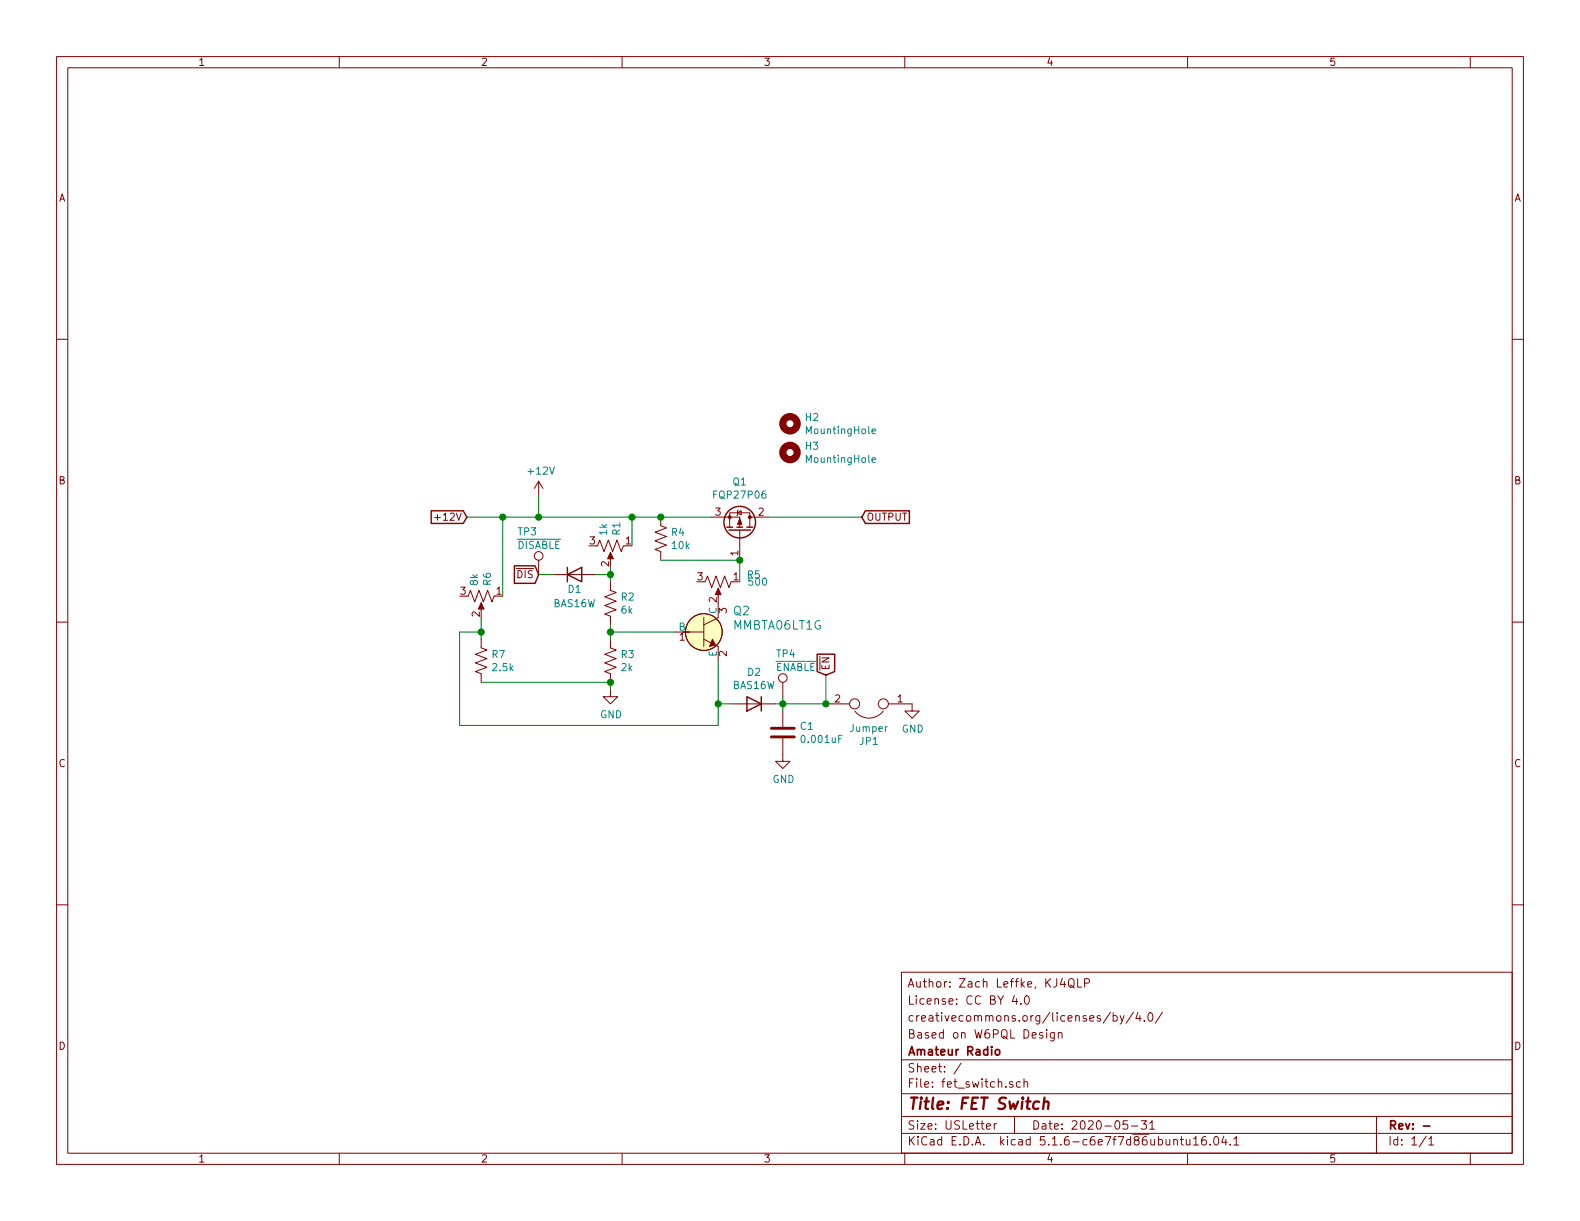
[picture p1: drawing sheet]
EESchema Schematic File Version 4
EELAYER 30 0
EELAYER END
$Descr USLetter 11000 8500
encoding utf-8
Sheet 1 1
Title "FET Switch"
Date "2020-05-31"
Rev "-"
Comp "Amateur Radio"
Comment1 "Based on W6PQL Design"
Comment2 "creativecommons.org/licenses/by/4.0/"
Comment3 "License: CC BY 4.0"
Comment4 "Author: Zach Leffke, KJ4QLP"
$EndDescr
$Comp
L Transistor_FET:FQP27P06 Q1
U 1 1
P 5150 3700
F 0 "Q1" V 5492 3700 50  0000 C CNN
F 1 "FQP27P06" V 5401 3700 50  0000 C CNN
F 2 "Package_TO_SOT_SMD:TO-263-2" H 5350 3625 50  0001 L CIN
F 3 "https://www.onsemi.com/pub/Collateral/FQP27P06-D.PDF" H 5150 3700 50  0001 L CNN
	1    5150 3700
	0    1    -1   0   
$EndComp
$Comp
L Device:R_US R2
U 1 1
P 4250 4200
F 0 "R2" H 4318 4246 50  0000 L CNN
F 1 "6k" H 4318 4155 50  0000 L CNN
F 2 "digikey-footprints:0805" V 4290 4190 50  0001 C CNN
F 3 "~" H 4250 4200 50  0001 C CNN
	1    4250 4200
	1    0    0    -1  
$EndComp
$Comp
L Device:R_US R3
U 1 1
P 4250 4600
F 0 "R3" H 4318 4646 50  0000 L CNN
F 1 "2k" H 4318 4555 50  0000 L CNN
F 2 "digikey-footprints:0805" V 4290 4590 50  0001 C CNN
F 3 "~" H 4250 4600 50  0001 C CNN
	1    4250 4600
	1    0    0    -1  
$EndComp
$Comp
L Device:R_US R7
U 1 1
P 3350 4600
F 0 "R7" H 3418 4646 50  0000 L CNN
F 1 "2.5k" H 3418 4555 50  0000 L CNN
F 2 "digikey-footprints:0805" V 3390 4590 50  0001 C CNN
F 3 "~" H 3350 4600 50  0001 C CNN
	1    3350 4600
	1    0    0    -1  
$EndComp
$Comp
L Diode:BAS16W D1
U 1 1
P 4000 4000
F 0 "D1" H 4000 3900 50  0000 C CNN
F 1 "BAS16W" H 4000 3800 50  0000 C CNN
F 2 "Package_TO_SOT_SMD:SOT-323_SC-70" H 4000 3825 50  0001 C CNN
F 3 "https://assets.nexperia.com/documents/data-sheet/BAS16_SER.pdf" H 4000 4000 50  0001 C CNN
	1    4000 4000
	1    0    0    -1  
$EndComp
$Comp
L dk_Transistors-Bipolar-BJT-Single:MMBTA06LT1G Q2
U 1 1
P 4900 4400
F 0 "Q2" H 5100 4550 60  0000 L CNN
F 1 "MMBTA06LT1G" H 5100 4450 60  0000 L CNN
F 2 "digikey-footprints:SOT-23-3" H 5100 4600 60  0001 L CNN
F 3 "http://www.onsemi.com/pub/Collateral/MMBTA05LT1-D.PDF" H 5100 4700 60  0001 L CNN
F 4 "MMBTA06LT1GOSCT-ND" H 5100 4800 60  0001 L CNN "Digi-Key_PN"
F 5 "MMBTA06LT1G" H 5100 4900 60  0001 L CNN "MPN"
F 6 "Discrete Semiconductor Products" H 5100 5000 60  0001 L CNN "Category"
F 7 "Transistors - Bipolar (BJT) - Single" H 5100 5100 60  0001 L CNN "Family"
F 8 "http://www.onsemi.com/pub/Collateral/MMBTA05LT1-D.PDF" H 5100 5200 60  0001 L CNN "DK_Datasheet_Link"
F 9 "/product-detail/en/on-semiconductor/MMBTA06LT1G/MMBTA06LT1GOSCT-ND/1139832" H 5100 5300 60  0001 L CNN "DK_Detail_Page"
F 10 "TRANS NPN 80V 0.5A SOT23" H 5100 5400 60  0001 L CNN "Description"
F 11 "ON Semiconductor" H 5100 5500 60  0001 L CNN "Manufacturer"
F 12 "Active" H 5100 5600 60  0001 L CNN "Status"
	1    4900 4400
	1    0    0    -1  
$EndComp
$Comp
L Device:R_US R4
U 1 1
P 4600 3750
F 0 "R4" H 4668 3796 50  0000 L CNN
F 1 "10k" H 4668 3705 50  0000 L CNN
F 2 "digikey-footprints:0805" V 4640 3740 50  0001 C CNN
F 3 "~" H 4600 3750 50  0001 C CNN
	1    4600 3750
	1    0    0    -1  
$EndComp
$Comp
L power:GND #PWR01
U 1 1
P 4250 4800
F 0 "#PWR01" H 4250 4550 50  0001 C CNN
F 1 "GND" H 4255 4627 50  0000 C CNN
F 2 "" H 4250 4800 50  0001 C CNN
F 3 "" H 4250 4800 50  0001 C CNN
	1    4250 4800
	1    0    0    -1  
$EndComp
$Comp
L Diode:BAS16W D2
U 1 1
P 5250 4900
F 0 "D2" H 5250 4683 50  0000 C CNN
F 1 "BAS16W" H 5250 4774 50  0000 C CNN
F 2 "Package_TO_SOT_SMD:SOT-323_SC-70" H 5250 4725 50  0001 C CNN
F 3 "https://assets.nexperia.com/documents/data-sheet/BAS16_SER.pdf" H 5250 4900 50  0001 C CNN
	1    5250 4900
	-1   0    0    1   
$EndComp
$Comp
L Device:C C1
U 1 1
P 5450 5100
F 0 "C1" H 5565 5146 50  0000 L CNN
F 1 "0.001uF" H 5565 5055 50  0000 L CNN
F 2 "digikey-footprints:0805" H 5488 4950 50  0001 C CNN
F 3 "~" H 5450 5100 50  0001 C CNN
	1    5450 5100
	1    0    0    -1  
$EndComp
$Comp
L Connector:TestPoint TP4
U 1 1
P 5450 4850
F 0 "TP4" H 5400 5150 50  0000 L CNN
F 1 "~ENABLE" H 5400 5050 50  0000 L CNN
F 2 "TestPoint:TestPoint_Pad_2.0x2.0mm" H 5650 4850 50  0001 C CNN
F 3 "~" H 5650 4850 50  0001 C CNN
	1    5450 4850
	1    0    0    -1  
$EndComp
$Comp
L Connector:TestPoint TP3
U 1 1
P 3750 4000
F 0 "TP3" H 3600 4300 50  0000 L CNN
F 1 "~DISABLE" H 3600 4200 50  0000 L CNN
F 2 "TestPoint:TestPoint_Pad_2.0x2.0mm" H 3950 4000 50  0001 C CNN
F 3 "~" H 3950 4000 50  0001 C CNN
	1    3750 4000
	1    0    0    -1  
$EndComp
Wire Wire Line
	4950 3600 4600 3600
Connection ~ 4600 3600
Wire Wire Line
	4600 3900 5150 3900
Wire Wire Line
	5000 4600 5000 4900
Wire Wire Line
	5000 4900 5100 4900
Wire Wire Line
	4700 4400 4250 4400
Wire Wire Line
	4250 4400 4250 4450
Wire Wire Line
	4250 4350 4250 4400
Connection ~ 4250 4400
Wire Wire Line
	4250 3950 4250 4000
Wire Wire Line
	4150 4000 4250 4000
Connection ~ 4250 4000
Wire Wire Line
	4250 4000 4250 4050
Wire Wire Line
	3850 4000 3750 4000
Wire Wire Line
	4250 4750 4250 4800
Wire Wire Line
	4250 4750 3350 4750
Connection ~ 4250 4750
Wire Wire Line
	3350 4450 3350 4400
Wire Wire Line
	5000 4900 5000 5050
Wire Wire Line
	5000 5050 3200 5050
Wire Wire Line
	3200 5050 3200 4400
Wire Wire Line
	3200 4400 3350 4400
Connection ~ 5000 4900
Connection ~ 3350 4400
Wire Wire Line
	3350 4400 3350 4300
$Comp
L power:GND #PWR02
U 1 1
P 5450 5250
F 0 "#PWR02" H 5450 5000 50  0001 C CNN
F 1 "GND" H 5455 5077 50  0000 C CNN
F 2 "" H 5450 5250 50  0001 C CNN
F 3 "" H 5450 5250 50  0001 C CNN
	1    5450 5250
	1    0    0    -1  
$EndComp
Wire Wire Line
	5450 4850 5450 4900
Wire Wire Line
	5450 4900 5400 4900
Connection ~ 5450 4900
Wire Wire Line
	5450 4900 5450 4950
$Comp
L power:+12V #PWR0101
U 1 1
P 3750 3450
F 0 "#PWR0101" H 3750 3300 50  0001 C CNN
F 1 "+12V" H 3765 3623 50  0000 C CNN
F 2 "" H 3750 3450 50  0001 C CNN
F 3 "" H 3750 3450 50  0001 C CNN
	1    3750 3450
	1    0    0    -1  
$EndComp
Wire Wire Line
	3750 3450 3750 3600
Connection ~ 3750 3600
Text GLabel 6000 3600 2    50   Input ~ 0
OUTPUT
Text GLabel 3250 3600 0    50   Input ~ 0
+12V
Text GLabel 3750 4000 0    50   Input ~ 0
~DIS
Text GLabel 5750 4700 1    50   Input ~ 0
~EN
$Comp
L Mechanical:MountingHole H2
U 1 1
P 5500 2950
F 0 "H2" H 5600 2996 50  0000 L CNN
F 1 "MountingHole" H 5600 2905 50  0000 L CNN
F 2 "MountingHole:MountingHole_3.2mm_M3" H 5500 2950 50  0001 C CNN
F 3 "~" H 5500 2950 50  0001 C CNN
	1    5500 2950
	1    0    0    -1  
$EndComp
$Comp
L Mechanical:MountingHole H3
U 1 1
P 5500 3150
F 0 "H3" H 5600 3196 50  0000 L CNN
F 1 "MountingHole" H 5600 3105 50  0000 L CNN
F 2 "MountingHole:MountingHole_3.2mm_M3" H 5500 3150 50  0001 C CNN
F 3 "~" H 5500 3150 50  0001 C CNN
	1    5500 3150
	1    0    0    -1  
$EndComp
$Comp
L Device:Jumper JP1
U 1 1
P 6050 4900
F 0 "JP1" H 6050 5164 50  0000 C CNN
F 1 "Jumper" H 6050 5073 50  0000 C CNN
F 2 "Jumper:SolderJumper-2_P1.3mm_Open_TrianglePad1.0x1.5mm" H 6050 4900 50  0001 C CNN
F 3 "~" H 6050 4900 50  0001 C CNN
	1    6050 4900
	-1   0    0    1   
$EndComp
Wire Wire Line
	5450 4900 5750 4900
Wire Wire Line
	5750 4900 5750 4700
Connection ~ 5750 4900
$Comp
L power:GND #PWR03
U 1 1
P 6350 4900
F 0 "#PWR03" H 6350 4650 50  0001 C CNN
F 1 "GND" H 6355 4727 50  0000 C CNN
F 2 "" H 6350 4900 50  0001 C CNN
F 3 "" H 6350 4900 50  0001 C CNN
	1    6350 4900
	1    0    0    -1  
$EndComp
Wire Wire Line
	5350 3600 6000 3600
$Comp
L Device:R_POT_US R6
U 1 1
P 3350 4150
F 0 "R6" H 3283 4196 50  0000 R CNN
F 1 "8k" H 3283 4105 50  0000 R CNN
F 2 "Potentiometer_SMD:Potentiometer_Bourns_3314G_Vertical" H 3350 4150 50  0001 C CNN
F 3 "~" H 3350 4150 50  0001 C CNN
	1    3350 4150
	0    1    1    0   
$EndComp
$Comp
L Device:R_POT_US R1
U 1 1
P 4250 3800
F 0 "R1" H 4183 3846 50  0000 R CNN
F 1 "1k" H 4183 3755 50  0000 R CNN
F 2 "Potentiometer_SMD:Potentiometer_Bourns_3314G_Vertical" H 4250 3800 50  0001 C CNN
F 3 "~" H 4250 3800 50  0001 C CNN
	1    4250 3800
	0    1    1    0   
$EndComp
$Comp
L Device:R_POT_US R5
U 1 1
P 5000 4050
F 0 "R5" V 4950 4350 50  0000 R CNN
F 1 "500" V 5000 4400 50  0000 R CNN
F 2 "Potentiometer_SMD:Potentiometer_Bourns_3314G_Vertical" H 5000 4050 50  0001 C CNN
F 3 "~" H 5000 4050 50  0001 C CNN
	1    5000 4050
	0    1    1    0   
$EndComp
Wire Wire Line
	3250 3600 3500 3600
Wire Wire Line
	3750 3600 4400 3600
Wire Wire Line
	5150 4050 5150 3900
Connection ~ 5150 3900
Wire Wire Line
	4400 3800 4400 3600
Connection ~ 4400 3600
Wire Wire Line
	4400 3600 4600 3600
Wire Wire Line
	3500 4150 3500 3600
Connection ~ 3500 3600
Wire Wire Line
	3500 3600 3750 3600
$EndSCHEMATC
